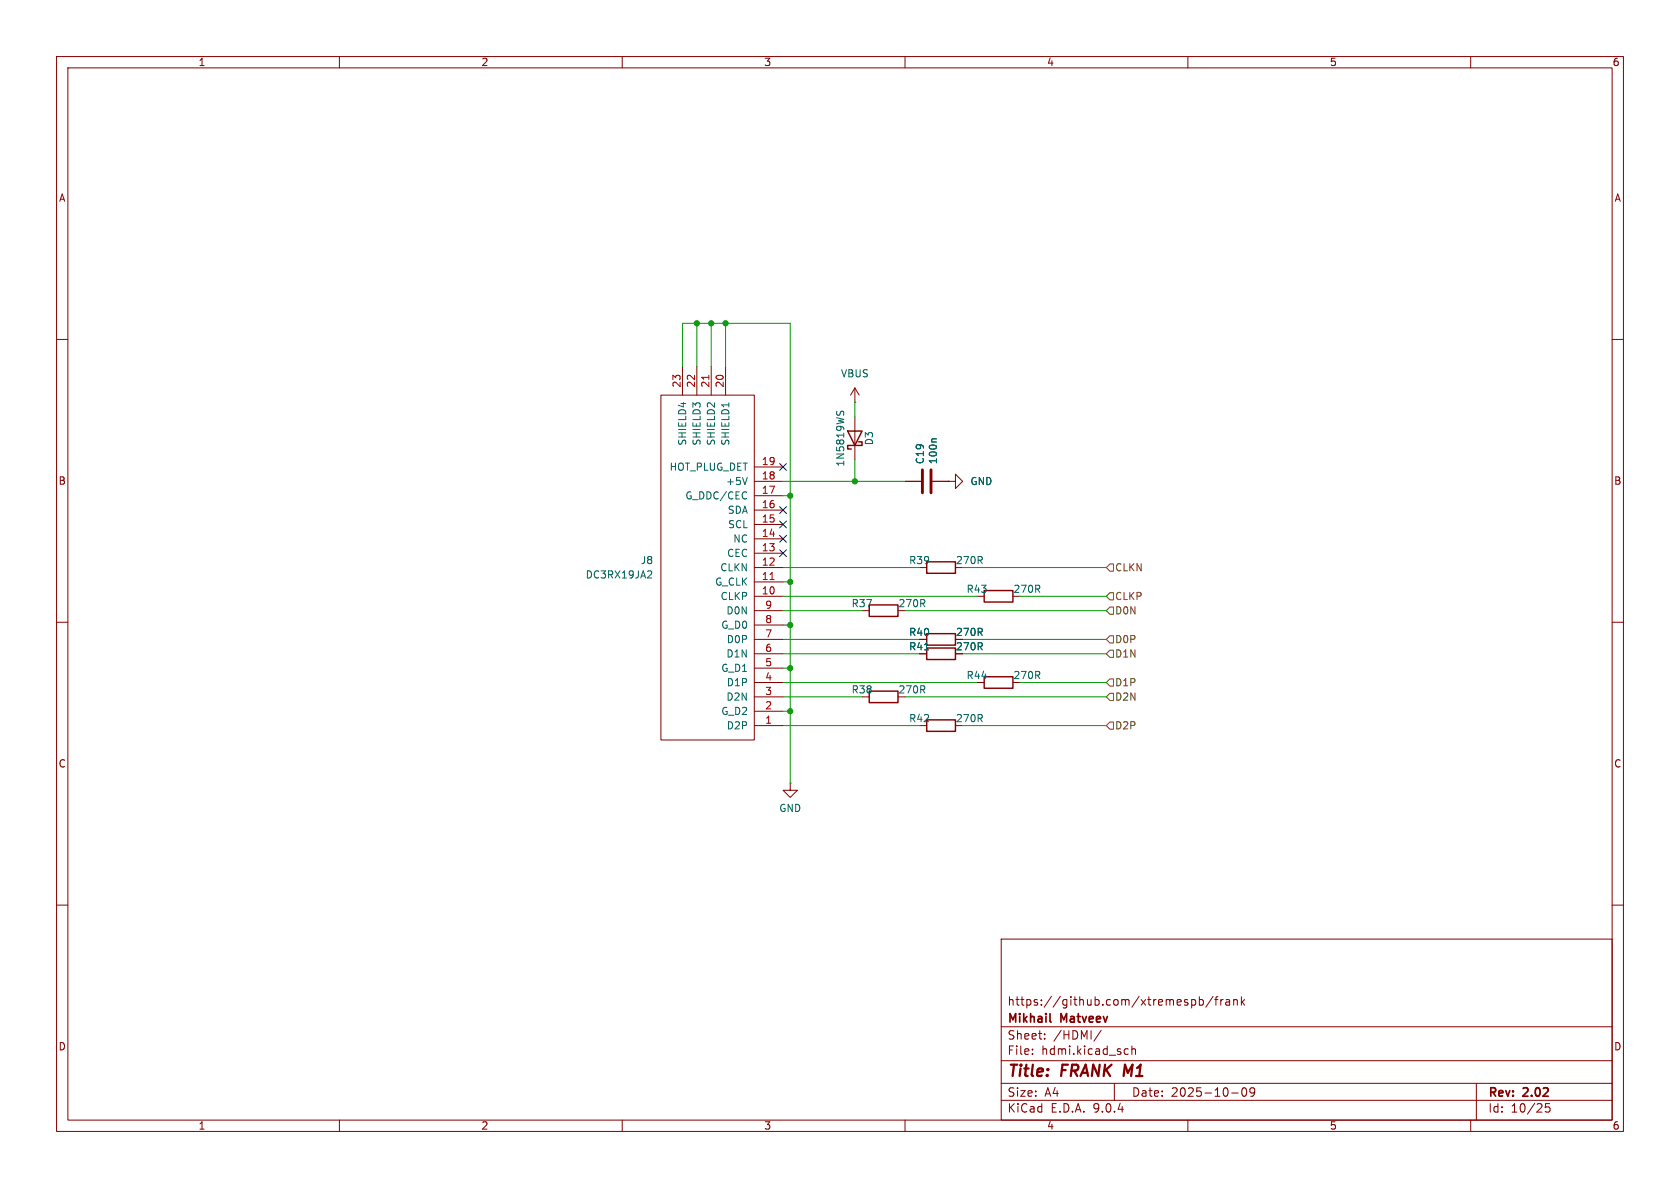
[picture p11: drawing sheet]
<svg xmlns="http://www.w3.org/2000/svg" width="297mm" height="210mm" viewBox="0 0 297 210" stroke-linecap="round" stroke-linejoin="round" font-family="sans-serif">
<g fill="none" stroke="#840000" stroke-width=".18">
<path d="M10 10h277v190h-277zM12 12h273v186h-273zM60 10v2M110 10v2M160 10v2M210 10v2M260 10v2M10 60h2M116.8 69.9h16.5v60.9h-16.5zM120.6 64.8v5.1M123.2 64.8v5.1M125.7 64.8v5.1"/>
<path d="M128.3 64.8v5.1M151.1 71.1h.1M151.1 68.6v2.5M151.1 73.7v7.6M151.1 68.6l-.7 1.3M151.1 68.6l.8 1.3M285 60h2M133.3 97.8h5.1M133.3 95.3h5.1M133.3 92.7h5.1M133.3 90.2h5.1M133.3 87.6h5.1"/>
<path d="M133.3 85.1h5.1M133.3 82.6h5.1M160 85.1h2.8M164.8 85.1h2.8M167.6 85.1h1.3v-1.3l1.3 1.3-1.3 1.3v-1.3M167.6 85.1h.1M10 110h2M133.3 118.1h5.1M133.3 115.6h5.1M133.3 113h5.1M133.3 110.5h5.1M133.3 108h5.1"/>
<path d="M133.3 105.4h5.1M133.3 102.9h5.1M133.3 100.3h5.1M285 110h2M133.3 128.3h5.1M133.3 125.7h5.1M133.3 123.2h5.1M133.3 120.7h5.1M139.7 138.4v1.3h1.3l-1.3 1.3-1.3-1.3h1.3M139.7 138.4h.1M10 160h2M177 166h108v32h-108z"/>
<path d="M210.7 176.8l.4-.1 .3 .3v.4l-.2 .2h-.5M212 176.8l.5-.1 .2 .3v.4l-.1 .2h-.6M212 176.2v1.5M214.5 176.1l-1.3 2M214.7 176.7h.6M215.3 176.2l-.3 .2v1.3M215.8 176.7v1M216.2 176.7l-.2 .1-.2 .2M216.7 176.8h.6l.1 .9M217.4 177.1h-.5a.29 .29 0 0 0-.2 .3 .29 .29 0 0 0 .2 .3l.5-.1M218.1 176.8l.2-.1 .4 .1v.9M218.1 176.7v1"/>
<path d="M219.5 176.2v1.5M219.6 177.1l.4 .6M220 176.7l-.5 .6M285 160h2M60 198v2M110 198v2M160 198v2M177 194.5h108M177 191.5h108M177 187.5h108M177 181.5h108M182.5 186.3v.1"/>
<path d="M182.5 185.5v.1M184.7 183.6v.1M184.7 182.8v.1M194.7 182.1l-1.3 2M197 191.5v3M199 185.4l.5 .1M199.5 186.3l-.5 .1M200.1 185.5l.2-.1 .4 .1v.9M200.1 184.9v1.5M210 198v2M217.7 193.2h1.2M219.7 192.4l.2-.1a.81 .81 0 0 1 .6 .6 .81 .81 0 0 1-.3 .8l-.2 .1a.81 .81 0 0 1-.3-1.4z"/>
<path d="M221.8 192.9l-.3 .3h-.3l-.2-.3 .1-.5 .4-.1 .2 .1a.99 .99 0 0 1-.3 1.4h-.3M260 198v2M261 191.5v6.5M274 195.1h-.8v.7l.2-.1h.5l.1 .3v.5l-.3 .1-.5-.1"/>
</g>
<path d="M185.6 180.5l.2 .2" fill="none" stroke="#840000" stroke-width=".3"/>
<path d="M125.3 66.3v.8M136.1 102.5h.8" fill="none" stroke="#a90000" stroke-width=".18"/>
<path d="M128.8 71.2v.7M148 72.7l-.1 .5M148.5 73.2l.1-.4 .3-.1 .3 .2v.3M165.6 77.6h-.7l-.2 .2M132.1 84.4l-.4 1.3M115 100.9l.2 .3v.3l-.8 .7h.8M163.4 114.9h.8" fill="none" stroke="#006464" stroke-width=".18"/>
<path d="M149.9 76.2h2.5l-1.3 2.5zM151.8 78.1h.6v.6h-2.5v.7h.6M163.8 99.3h5.1v2h-5.1zM153.7 106.9h5v2.1h-5zM163.8 112h5.1v2h-5.1zM163.8 114.6h5.1v2h-5.1zM174 104.4h5.1v2h-5.1zM174 119.6h5.1v2.1h-5.1zM153.7 122.2h5v2h-5zM163.8 127.3h5.1v2h-5.1z" fill="none" stroke="#840000" stroke-width=".25"/>
<path d="M163.1 83.1v4M164.6 83.1v4" fill="none" stroke="#840000" stroke-width=".51"/>
<path d="M196.2 99.7h.6v1.3h-.6l-.6-.7zM195.6 105.4l.6-.6h.6v1.2h-.6zM195.6 115.6l.6-.7h.6v1.3h-.6zM196.2 112.4h.6v1.3h-.6l-.6-.7zM196.2 107.3h.6v1.3h-.6l-.6-.6zM195.6 128.3l.6-.7h.6v1.3h-.6zM195.6 120.7l.6-.7h.6v1.3h-.6zM196.2 122.6h.6v1.2h-.6l-.6-.6z" fill="none" stroke="#725600" stroke-width=".18"/>
<g fill="none" stroke="#009600" stroke-width=".18">
<path d="M123.2 57.2v7.6M125.7 57.2v7.6M128.3 57.2v7.6M120.6 64.8v-7.6h19.1v81.2M151.1 71.1v2.6M138.4 85.1h21.6M138.4 87.6h1.3M151.1 81.3v3.8M138.4 102.9h1.3M138.4 100.3h24.2M138.4 115.6h24.2M138.4 105.4h34.3"/>
<path d="M138.4 108h14M138.4 118.1h1.3M138.4 110.5h1.3M138.4 113h24.2M160 108h35.6M170.2 100.3h25.4M170.2 115.6h25.4M170.2 113h25.4M180.3 105.4h15.3M138.4 120.7h34.3M138.4 125.7h1.3M138.4 128.3h24.2"/>
<path d="M138.4 123.2h14M160 123.2h35.6M170.2 128.3h25.4M180.3 120.7h15.3"/>
</g>
<path d="M137.8 81.9l1.2 1.3M137.8 97.2l1.2 1.2M137.8 89.6l1.2 1.2M137.8 92.1l1.2 1.2M137.8 94.6l1.2 1.3M139 81.9l-1.2 1.3M139 97.2l-1.2 1.2M139 89.6l-1.2 1.2M139 92.1l-1.2 1.2M139 94.6l-1.2 1.3" fill="none" stroke="#000084" stroke-width=".18"/>
<g fill="#009600" stroke="#009600" stroke-width=".18">
<circle cx="139.7" cy="125.7" r=".46"/>
<circle cx="139.7" cy="110.5" r=".46"/>
<circle cx="139.7" cy="102.9" r=".46"/>
<circle cx="123.2" cy="57.2" r=".46"/>
<circle cx="128.3" cy="57.2" r=".46"/>
<circle cx="125.7" cy="57.2" r=".46"/>
<circle cx="139.7" cy="87.6" r=".46"/>
<circle cx="151.1" cy="85.1" r=".46"/>
<circle cx="139.7" cy="118.1" r=".46"/>
</g>
<g font-size="2.8" fill="#840000">
<text x="178" y="190.9">Title:</text>
<text x="187.7" y="190.9">FRANK M1</text>
</g>
<g font-size="2.1" fill="#840000">
<text x="178" y="178">https://github.com/xtremespb/frank</text>
<text x="178" y="184">Sheet:</text>
<text x="178" y="181.2">Mikhail</text>
<text x="186.2" y="184">/HDMI/</text>
<text x="187.6" y="181.2">Matveev</text>
<text x="178" y="186.7">File:</text>
<text x="184.1" y="186.7">hdmi.kicad_sch</text>
<text x="178" y="196.9">KiCad</text>
<text x="178" y="194.1">Size:</text>
<text x="184.7" y="194.1">A4</text>
<text x="185.7" y="196.9">E.D.A.</text>
<text x="193.3" y="196.9">9.0.4</text>
<text x="200" y="194.1">Date:</text>
<text x="207" y="194.1">2025-10-09</text>
<text x="263" y="194.3">Rev:</text>
<text x="263" y="196.9">Id:</text>
<text x="267.1" y="196.9">10/25</text>
<text x="269.4" y="194.3">2.02</text>
</g>
<g font-size="1.8" fill="#840000">
<text x="35" y="11.9">1</text>
<text x="85" y="11.9">2</text>
<text x="135" y="11.9">3</text>
<text x="185" y="11.9">4</text>
<text x="235" y="11.9">5</text>
<text x="285" y="11.9">6</text>
<text x="10.3" y="35.9">A</text>
<text x="285.3" y="35.9">A</text>
<text x="10.3" y="85.9">B</text>
<text x="285.3" y="85.9">B</text>
<text x="160.6" y="112.6">R40</text>
<text x="168.9" y="112.6">270R</text>
<text x="160.6" y="115.2">R41</text>
<text x="168.9" y="115.2">270R</text>
<text x="10.3" y="135.9">C</text>
<text x="285.3" y="135.9">C</text>
<text x="10.3" y="185.9">D</text>
<text x="285.3" y="185.9">D</text>
<text x="35" y="199.9">1</text>
<text x="85" y="199.9">2</text>
<text x="135" y="199.9">3</text>
<text x="185" y="199.9">4</text>
<text x="235" y="199.9">5</text>
<text x="285" y="199.9">6</text>
</g>
<g font-size="1.8" fill="#a90000">
<text x="120.4" y="68.6" transform="rotate(-90 120.4 68.6)">23</text>
<text x="122.9" y="68.6" transform="rotate(-90 122.9 68.6)">22</text>
<text x="125.5" y="68.6" transform="rotate(-90 125.5 68.6)">21</text>
<text x="128" y="68.6" transform="rotate(-90 128 68.6)">20</text>
<text x="134.6" y="82.3">19</text>
<text x="134.6" y="89.9">16</text>
<text x="134.6" y="87.4">17</text>
<text x="134.6" y="84.8">18</text>
<text x="134.6" y="95">14</text>
<text x="134.6" y="92.5">15</text>
<text x="134.6" y="100.1">12</text>
<text x="134.6" y="97.5">13</text>
<text x="134.6" y="105.2">10</text>
<text x="134.6" y="102.6">11</text>
<text x="135.2" y="107.7">9</text>
<text x="135.2" y="112.8">7</text>
<text x="135.2" y="110.2">8</text>
<text x="135.2" y="117.9">5</text>
<text x="135.2" y="115.3">6</text>
<text x="135.2" y="125.5">2</text>
<text x="135.2" y="122.9">3</text>
<text x="135.2" y="120.4">4</text>
<text x="135.2" y="128">1</text>
</g>
<g font-size="1.8" fill="#006464">
<text x="148.6" y="66.9">VBUS</text>
<text x="118.3" y="83.4">HOT_PLUG_DET</text>
<text x="121.5" y="78.9" transform="rotate(-90 121.5 78.9)">SHIELD4</text>
<text x="124.1" y="78.9" transform="rotate(-90 124.1 78.9)">SHIELD3</text>
<text x="126.6" y="78.9" transform="rotate(-90 126.6 78.9)">SHIELD2</text>
<text x="129.1" y="78.9" transform="rotate(-90 129.1 78.9)">SHIELD1</text>
<text x="149.5" y="82.6" transform="rotate(-90 149.5 82.6)">1N5819WS</text>
<text x="154.5" y="78.8" transform="rotate(-90 154.5 78.8)">D3</text>
<text x="163.5" y="82.2" transform="rotate(-90 163.5 82.2)">C19</text>
<text x="165.8" y="82.2" transform="rotate(-90 165.8 82.2)">100n</text>
<text x="121.1" y="88.5">G_DDC/CEC</text>
<text x="128.3" y="86">+5V</text>
<text x="171.5" y="86">GND</text>
<text x="128.6" y="91">SDA</text>
<text x="128.6" y="93.6">SCL</text>
<text x="113.2" y="99.9">J8</text>
<text x="127.2" y="101.2">CLKN</text>
<text x="128.4" y="98.7">CEC</text>
<text x="129.5" y="96.1">NC</text>
<text x="160.6" y="99.9">R39</text>
<text x="168.9" y="99.9">270R</text>
<text x="103.4" y="102.5">DC3RX19JA2</text>
<text x="126.3" y="103.7">G_CLK</text>
<text x="127.3" y="106.3">CLKP</text>
<text x="150.5" y="107.5">R37</text>
<text x="158.7" y="107.5">270R</text>
<text x="170.8" y="105">R43</text>
<text x="179.1" y="105">270R</text>
<text x="127.4" y="111.4">G_D0</text>
<text x="128.3" y="108.8">D0N</text>
<text x="128.4" y="113.9">D0P</text>
<text x="127.4" y="119">G_D1</text>
<text x="128.3" y="116.4">D1N</text>
<text x="128.3" y="124.1">D2N</text>
<text x="128.4" y="121.5">D1P</text>
<text x="150.5" y="122.8">R38</text>
<text x="158.7" y="122.8">270R</text>
<text x="170.8" y="120.2">R44</text>
<text x="179.1" y="120.2">270R</text>
<text x="127.4" y="126.6">G_D2</text>
<text x="128.4" y="129.1">D2P</text>
<text x="160.6" y="127.9">R42</text>
<text x="168.9" y="127.9">270R</text>
<text x="137.7" y="143.7">GND</text>
</g>
<g font-size="1.8" fill="#725600">
<text x="197" y="101.2">CLKN</text>
<text x="197" y="106.3">CLKP</text>
<text x="197" y="113.9">D0P</text>
<text x="197" y="108.8">D0N</text>
<text x="197" y="116.4">D1N</text>
<text x="197" y="124.1">D2N</text>
<text x="197" y="121.5">D1P</text>
<text x="197" y="129.1">D2P</text>
</g>
</svg>
